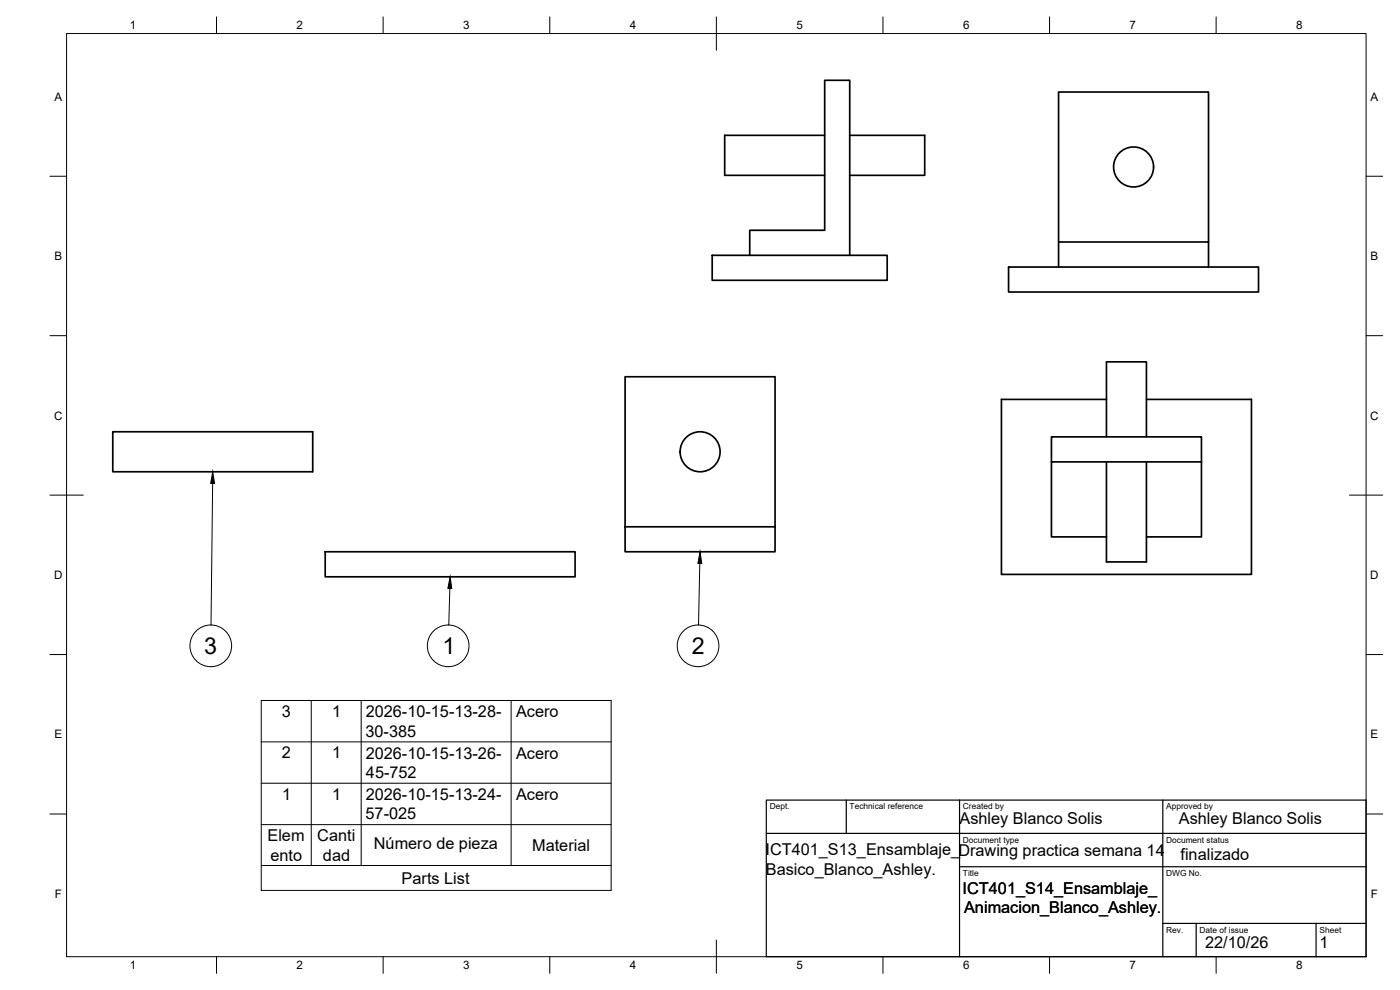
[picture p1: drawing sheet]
<svg xmlns="http://www.w3.org/2000/svg" width="420mm" height="297mm" viewBox="0 0 420 297" stroke-linecap="round" stroke-linejoin="round" font-family="sans-serif">
<!-- layer: Visible -->
<g fill="none" stroke="#000" stroke-width=".51">
<path d="M247.5 40.6h-30v12h30M255 40.6h22.5v12h-22.5M213.7 76.6h52.6v7.5h-52.6zM225 76.6v-7.5h22.5v-45h7.5v52.5M317.7 72.6v7.5M362.7 72.6v-45h-45v45h45v7.5M302.7 80.1h75v7.5h-75zM332.1 119.8h-31.6v52.5h75.1v-52.5h-31.5M33.8 129.5h60.1v12h-60.1zM315.6 138.6v-7.5h45v7.5h-45v22.5h16.5M332.1 138.6v30h12v-30M332.1 131.1v-22.5h12v22.5"/>
<path d="M360.6 138.6v22.5h-16.5M187.6 158.1v7.5h45v-7.5h-45v-45.1h45v45.1M97.6 165.6h75v7.5h-75z"/>
<circle cx="340.2" cy="50.1" r="6"/>
<circle cx="210.1" cy="135.5" r="6"/>
</g>
<!-- layer: BORDER -->
<g fill="none" stroke="#000" stroke-width=".3">
<path d="M20 10.1h390v276.9h-390zM65 5.1v5M115 5.1v5M165 5.1v5M215 5.1v10M265 5.1v5M315 5.1v5M365 5.1v5M15 52.9h5M410 52.9h5M15 100.7h5M410 100.7h5"/>
<path d="M15 148.6h10M405 148.6h10M15 196.4h5M410 196.4h5M15 244.2h5M410 244.2h5M65 287v5M115 287v5M165 287v5M215 282.1v9.9M265 287v5M315 287v5"/>
<path d="M365 287v5"/>
</g>
<!-- layer: Parts Lists -->
<path d="M78.4 210.2h105v57h-105zM93.4 210.2v49.5M108.4 210.2v49.5M153.4 210.2v49.5M78.4 235h105M78.4 222.6h105M78.4 259.7h105M78.4 247.4h105" fill="none" stroke="#000" stroke-width=".3"/>
<!-- layer: Balloons -->
<g fill="none" stroke="#000" stroke-width=".3">
<circle cx="63.3" cy="193.8" r="6.3"/>
<circle cx="134.5" cy="193.8" r="6.3"/>
<circle cx="209.5" cy="193.8" r="6.3"/>
</g>
<!-- layer: 0 -->
<path d="M63.8 141.5l.6 3.6-1.2-.1zM135.1 173l.5 3.6-1.2-.1zM210.1 165.6l.5 3.5-1.2-.1z" fill="#000" stroke="#000" stroke-width=".3"/>
<path d="M63.8 145l-.5 42.5M135 176.5l-.3 11M210 169l-.4 18.5" fill="none" stroke="#000" stroke-width=".3"/>
<!-- layer: TITLEBLOCK -->
<path d="M230 240.1h180v46.9h-180zM230 250h180M254 240.1v9.9M288 240.1v46.9M349 240.1v46.9M288 260.1h122M349 277.1h61M359 277.1v9.9M395 277.1v9.9" fill="none" stroke="#000" stroke-width=".36"/>
<g font-size="7">
<text x="61.3" y="196.3">3</text>
<text x="132.8" y="196.3">1</text>
<text x="207.6" y="196.3">2</text>
</g>
<g font-size="4.9">
<text x="84.5" y="215.1">3</text>
<text x="99.7" y="215.1">1</text>
<text x="109.7" y="215.2">2026-10-15-13-28-</text>
<text x="154.9" y="215.2">Acero</text>
<text x="109.7" y="221">30-385</text>
<text x="84.6" y="227.5">2</text>
<text x="99.7" y="227.5">1</text>
<text x="109.7" y="227.6">2026-10-15-13-26-</text>
<text x="154.9" y="227.6">Acero</text>
<text x="109.8" y="233.5">45-752</text>
<text x="84.7" y="239.9">1</text>
<text x="99.7" y="239.9">1</text>
<text x="109.7" y="245.9">57-025</text>
<text x="109.7" y="240">2026-10-15-13-24-</text>
<text x="154.9" y="240">Acero</text>
<text x="288" y="247.1">Ashley Blanco Solis</text>
<text x="353.8" y="247.1">Ashley Blanco Solis</text>
<text x="80.3" y="252.4">Elem</text>
<text x="95.2" y="252.4">Canti</text>
<text x="112.2" y="254.8">Número de pieza</text>
<text x="159.7" y="255.3">Material</text>
<text x="229.7" y="256.6">ICT401_S13_Ensamblaje_Drawing practica semana 14</text>
<text x="81.2" y="258.2">ento</text>
<text x="96.9" y="258.2">dad</text>
<text x="229.8" y="262.4">Basico_Blanco_Ashley.</text>
<text x="354.3" y="258">finalizado</text>
<text x="120.5" y="265.1">Parts List</text>
<text x="288.9" y="268.1">ICT401_S14_Ensamblaje_</text>
<text x="289.3" y="273.9">Animacion_Blanco_Ashley.</text>
<text x="361.7" y="284.5">22/10/26</text>
<text x="396" y="284.4">1</text>
</g>
<g font-size="3.5">
<text x="39" y="8.8">1</text>
<text x="89" y="8.8">2</text>
<text x="139" y="8.8">3</text>
<text x="189" y="8.8">4</text>
<text x="239" y="8.8">5</text>
<text x="289" y="8.8">6</text>
<text x="339" y="8.8">7</text>
<text x="389" y="8.8">8</text>
<text x="16.3" y="30.2">A</text>
<text x="411.3" y="30.2">A</text>
<text x="16.3" y="78">B</text>
<text x="411.3" y="78">B</text>
<text x="16.2" y="125.9">C</text>
<text x="411.2" y="125.9">C</text>
<text x="16.2" y="173.7">D</text>
<text x="411.2" y="173.7">D</text>
<text x="16.3" y="221.6">E</text>
<text x="411.3" y="221.6">E</text>
<text x="16.4" y="269.4">F</text>
<text x="411.4" y="269.4">F</text>
<text x="39" y="290.8">1</text>
<text x="89" y="290.8">2</text>
<text x="139" y="290.8">3</text>
<text x="189" y="290.8">4</text>
<text x="239" y="290.8">5</text>
<text x="289" y="290.8">6</text>
<text x="339" y="290.8">7</text>
<text x="389" y="290.8">8</text>
</g>
<g font-size="2.5">
<text x="231" y="242.9">Dept.</text>
<text x="255" y="242.9">Technical reference</text>
<text x="289" y="242.9">Created by</text>
<text x="350" y="242.9">Approved by</text>
<text x="289" y="252.8">Document type</text>
<text x="350" y="252.8">Document status</text>
<text x="289" y="262.9">Title</text>
<text x="350" y="262.9">DWG No.</text>
<text x="350" y="279.9">Rev.</text>
<text x="360" y="279.9">Date of issue</text>
<text x="396" y="279.9">Sheet</text>
</g>
</svg>
